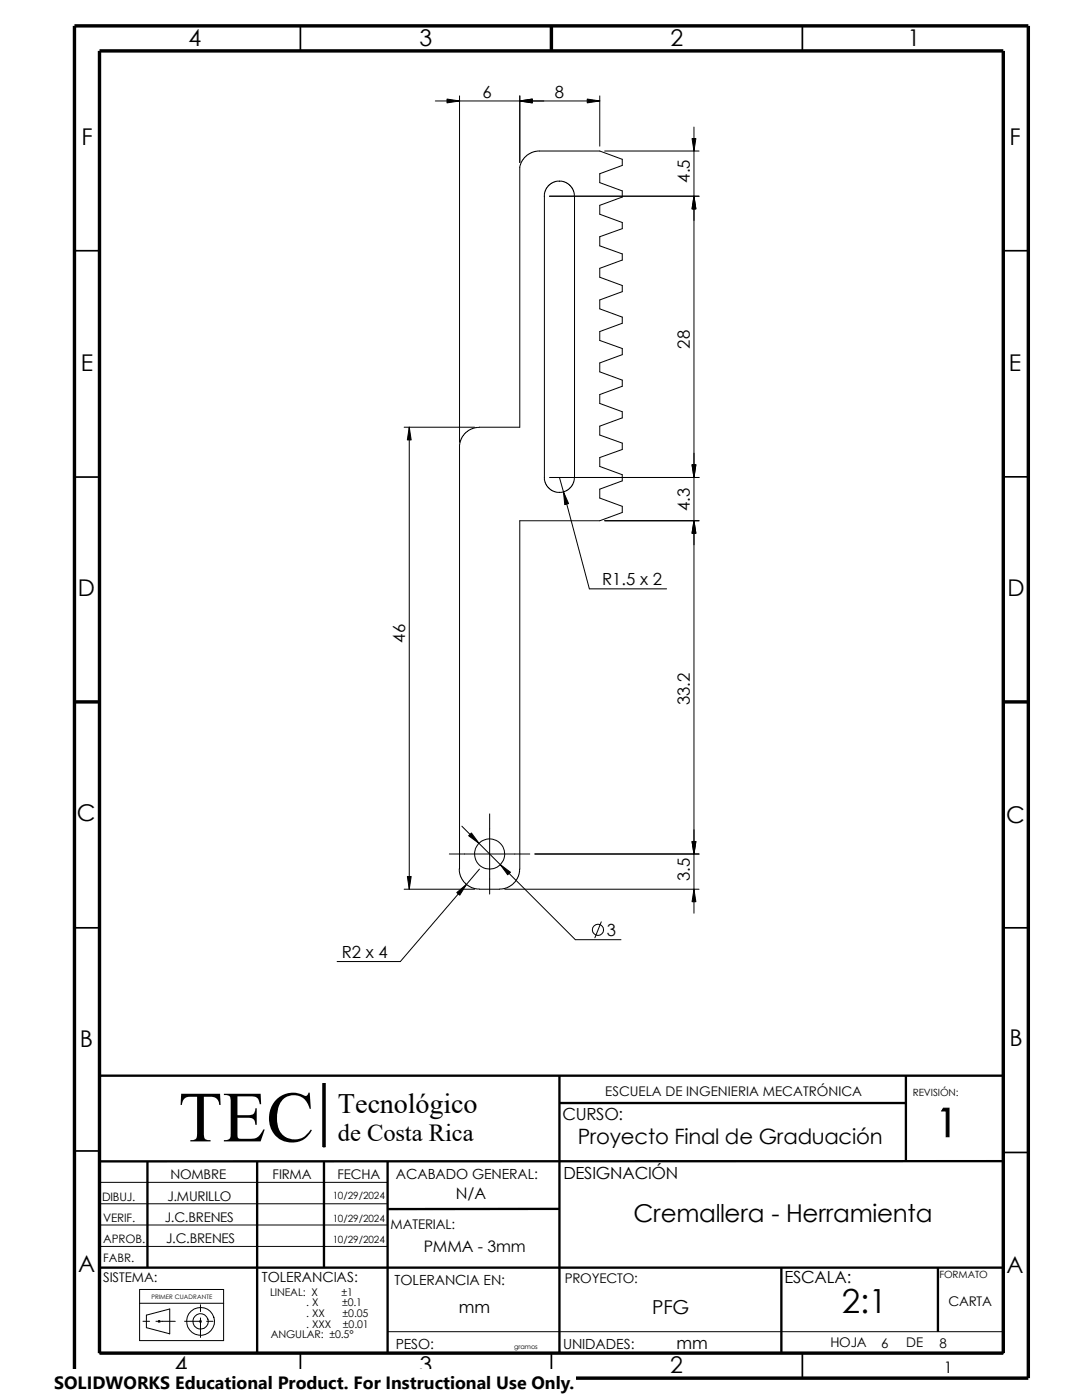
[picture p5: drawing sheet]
<svg xmlns="http://www.w3.org/2000/svg" width="216mm" height="279mm" viewBox="0 0 216 279" stroke-linecap="round" stroke-linejoin="round" font-family="sans-serif">
<g fill="none" stroke="#000" stroke-width=".2">
<path d="M91.7 19.1v69.2M103.7 19.1v13.3M119.7 19.1v10.1M86.9 20.2h32.8M108.6 39.2v56.6l.4 .9 .6 .8 1 .6 1 .2 1-.2 1.1-.6 .6-.9 .3-1.3v-56.1l-.1-1.1-.6-1-1-.7-1.3-.3-1 .2-1 .6-.7 .9-.3 1.4M109.6 39.2h29.9M120.6 30.1h18.9M138.5 25.4v156.8M80.6 85.3h14.1M81.7 85.3v92.2M109.6 95.3h29.9M111.6 95.3l6 22.2h15.4"/>
<path d="M120.6 103.9h18.9M80.6 177.5h14.1M89.7 170.4h16M91.6 173.4l.3 1.4 .9 1.5 1.4 .9 1.5 .3h4l1.4-.3 1.1-.6 .6-.7 .7-1.1 .1-.6 .1-70.3h16l4.5-1.6v-1.3l-4.5-1.6v-1.8l4.5-1.6v-1.3l-4.5-1.6v-1.8l4.5-1.6v-1.3l-4.5-1.6v-1.8l4.5-1.6v-1.2l-4.5-1.7v-1.8l4.5-1.6v-1.2l-4.5-1.7v-1.8l4.5-1.6v-1.2l-4.5-1.7v-1.7l4.5-1.7v-1.2l-4.5-1.7v-1.7l4.5-1.7v-1.2l-4.5-1.7v-1.7l4.5-1.7v-1.2l-4.5-1.6v-1.9l4.5-1.6v-1.2l-4.5-1.6v-1.8l4.5-1.7v-1.2l-4.5-1.7v-1.7l4.5-1.7v-1.2l-4.5-1.7-12.8 .1-.7 .2-1.2 .7-1 1.4-.3 .7v52.1h-8l-1.2 .1-.9 .5-1 .8-.6 1-.3 .8v84.9M92.2 164.9l22.6 22.6h9.1M95.7 173.4l-15.8 18.5h-12.6M97.7 162.4v16M100.7 177.5h38.8M106.7 170.4h32.8M120 184l-1.3 3.2M19.9 214.7h180.3v55.3h-180.3M64.5 216.2h.4v12.7h-.4z"/>
<path d="M19.9 236h57.4M19.9 248.8h57.4M19.9 240.2h57.4M19.9 244.5h57.4M27.9 257.3h16.7v10.2h-16.7zM27.9 260.1h16.7M28.5 263.7h1.3M29.2 262.5l4.7-1.3v5l-4.7-1.2zM31.1 263.7h3.9M31.6 263.6l.3 .3M31.7 263.6v.3M31.9 263.6l-.3 .3"/>
<path d="M36.8 263.7h3.4M39.9 263.6l.3 .3M40 260.4v1.3M40 263v3.9M40.1 263.6l-.3 .3M41.2 263.7h1.3M77.3 265.8h122.9"/>
<circle cx="97.7" cy="170.4" r="3"/>
<circle cx="119.3" cy="185.6" r="1.11"/>
<circle cx="40" cy="263.7" r="2.78"/>
<circle cx="40" cy="263.7" r="1.53"/>
</g>
<g fill="none" stroke="#000" stroke-width=".34">
<path d="M59.9 5.2v5M160.1 5.2v5M14.9 50h5M200.2 50h5M14.9 95.2h5M200.2 95.2h5M14.9 185.2h5M200.2 185.2h5M14.9 229.7h5M200.2 230h5M59.9 270v5M110 270v5"/>
<path d="M160.1 270v5"/>
</g>
<g fill="none" stroke="#000" stroke-width=".47">
<path d="M111.6 214.7v55.3M180.8 214.7v17M200.2 214.7h-180.3v55.3M29.4 231.8v21.2M51.3 231.7v38.4M64.6 231.7v21.3M77.3 231.7v38.3M111.5 220.1h69.3M200.2 231.7l-180.3 .1M19.9 253h180.3M111.6 241.3h-34.3M155.9 253v17"/>
<path d="M187.2 253v12.8"/>
</g>
<path d="M14.9 5.2h190.3v269.8h-190.3zM19.9 10.2h180.3v259.8h-180.3zM110 5.2v5M14.9 140.1h5M200.2 140.1h5" fill="none" stroke="#000" stroke-width=".68" stroke-linecap="butt"/>
<g fill="#000" stroke="#000" stroke-width=".2">
<path d="M89.2 19.8l2.5 .4-2.5 .3zM103.7 20.2l2.5-.4v.7zM117.2 19.8l2.5 .4-2.5 .3zM138.1 27.6h.8l-.4 2.5zM138.5 39.2l.4 2.5h-.8zM81.7 85.3l.3 2.5h-.7zM112.4 98.2l1.1 2.3-.8 .2zM138.1 92.8h.8l-.4 2.5zM138.5 103.9l.4 2.5h-.8zM81.3 174.9h.7l-.3 2.6zM91.1 178.1l2-1.6-1.4 2.1zM94.1 166.2l1.5 2.1-2.1-1.5z"/>
<path d="M99.8 172.6l2.1 1.5-.6 .5zM138.5 177.5l.4 2.5h-.8zM138.1 167.9h.8l-.4 2.5z"/>
<path d="M64.5 216.2h.4v12.7h-.4z" fill-rule="evenodd"/>
</g>
<path d="M10.8 273.3h104.1v6.1h-104.1z" fill="#fff"/>
<text font-size="14.4" x="35.6" y="227.8">TEC</text>
<text font-size="7.9" x="186.8" y="226.9">1</text>
<text font-size="6.6" x="168" y="262.1">2:1</text>
<text font-size="5.6" x="67.4" y="222.1">Tecnológico</text>
<g font-size="4.9">
<text x="67.4" y="227.7">de Costa Rica</text>
<text x="126.4" y="243.9">Cremallera - Herramienta</text>
</g>
<g font-size="4.6">
<text x="37.6" y="9.3">4</text>
<text x="83.7" y="9.3">3</text>
<text x="133.8" y="9.3">2</text>
<text x="181.1" y="9.3">1</text>
<text x="16.3" y="29">F</text>
<text x="201.4" y="29">F</text>
<text x="16.1" y="74">E</text>
<text x="201.3" y="74">E</text>
<text x="15.5" y="119">D</text>
<text x="201" y="119">D</text>
<text x="15.3" y="163.9">C</text>
<text x="200.8" y="164.2">C</text>
<text x="15.9" y="208.9">B</text>
<text x="201.4" y="208.7">B</text>
<text x="15.6" y="253.9">A</text>
<text x="200.8" y="254">A</text>
<text x="34.9" y="274.1">4</text>
<text x="83.7" y="274.1">3</text>
<text x="133.8" y="274.1">2</text>
</g>
<text font-size="4.2" x="115.3" y="228.3">Proyecto Final de Graduación</text>
<text font-size="3.8" x="130.1" y="262.2">PFG</text>
<text font-size="3.5" x="10.8" y="277.1">SOLIDWORKS Educational Product. For Instructional Use Only.</text>
<g font-size="3.3">
<text x="96.3" y="19.5">6</text>
<text x="110.7" y="19.5">8</text>
<text x="137.7" y="36.4" transform="rotate(-90 137.7 36.4)">4.5</text>
<text x="137.7" y="69.6" transform="rotate(-90 137.7 69.6)">28</text>
<text x="137.7" y="102.1" transform="rotate(-90 137.7 102.1)">4.3</text>
<text x="120.1" y="116.8">R1.5 x 2</text>
<text x="80.9" y="128.3" transform="rotate(-90 80.9 128.3)">46</text>
<text x="137.7" y="140.8" transform="rotate(-90 137.7 140.8)">33.2</text>
<text x="137.7" y="175.8" transform="rotate(-90 137.7 175.8)">3.5</text>
<text x="68.2" y="191.2">R2 x 4</text>
<text x="121.1" y="186.9">3</text>
<text x="112.2" y="223.6">CURSO:</text>
<text x="112.4" y="235.2">DESIGNACIÓN</text>
<text x="156.5" y="256">ESCALA:</text>
<text x="91.6" y="262">mm</text>
<text x="135" y="269.2">mm</text>
</g>
<g font-size="3.2">
<text x="90.9" y="239.3">N/A</text>
<text x="84.6" y="249.8">PMMA - 3mm</text>
<text x="188.3" y="274.1">1</text>
</g>
<g font-size="2.8">
<text x="79" y="235.2">ACABADO GENERAL:</text>
<text x="52.2" y="255.9">TOLERANCIAS:</text>
<text x="78.7" y="256.5">TOLERANCIA EN:</text>
<text x="79" y="269.2">PESO:</text>
<text x="112.4" y="269.2">UNIDADES:</text>
</g>
<g font-size="2.7">
<text x="120.8" y="218.7">ESCUELA DE INGENIERIA MECATRÓNICA</text>
<text x="33.4" y="239.7">J.MURILLO</text>
<text x="34" y="235.2">NOMBRE</text>
<text x="54.4" y="235.2">FIRMA</text>
<text x="67.4" y="235.2">FECHA</text>
<text x="32.9" y="243.8">J.C.BRENES</text>
<text x="77.9" y="245.3">MATERIAL:</text>
<text x="33.1" y="248.1">J.C.BRENES</text>
<text x="20.6" y="255.9">SISTEMA:</text>
<text x="112.7" y="256">PROYECTO:</text>
<text x="189.2" y="260.6">CARTA</text>
<text x="165.7" y="268.9">HOJA</text>
<text x="175.9" y="268.9">6</text>
<text x="180.8" y="268.9">DE</text>
<text x="187.5" y="268.9">8</text>
</g>
<g font-size="2.3">
<text x="20.4" y="239.6">DIBUJ.</text>
<text x="20.6" y="244">VERIF.</text>
<text x="20.6" y="248">APROB.</text>
<text x="20.6" y="251.8">FABR.</text>
</g>
<g font-size="2.1">
<text x="53.9" y="258.6">LINEAL: X</text>
<text x="61.1" y="260.7">. X</text>
<text x="61.1" y="262.8">. XX</text>
<text x="68.1" y="258.6">±1</text>
<text x="68.3" y="260.7">±0.1</text>
<text x="68.4" y="262.8">±0.05</text>
<text x="54" y="267.1">ANGULAR: ±0.5°</text>
<text x="61.1" y="265">. XXX</text>
<text x="68.4" y="265">±0.01</text>
</g>
<g font-size="2">
<text x="182.1" y="218.7">REVISIÓN:</text>
<text x="66.4" y="239.3">10/29/2024</text>
<text x="66.4" y="243.8">10/29/2024</text>
<text x="66.4" y="248.1">10/29/2024</text>
<text x="187.5" y="255.1">FORMATO</text>
</g>
<text font-size="1.3" x="102.6" y="269.2">gramos</text>
<text font-size="1.2" x="30.2" y="259.3">PRIMER CUADRANTE</text>
</svg>
